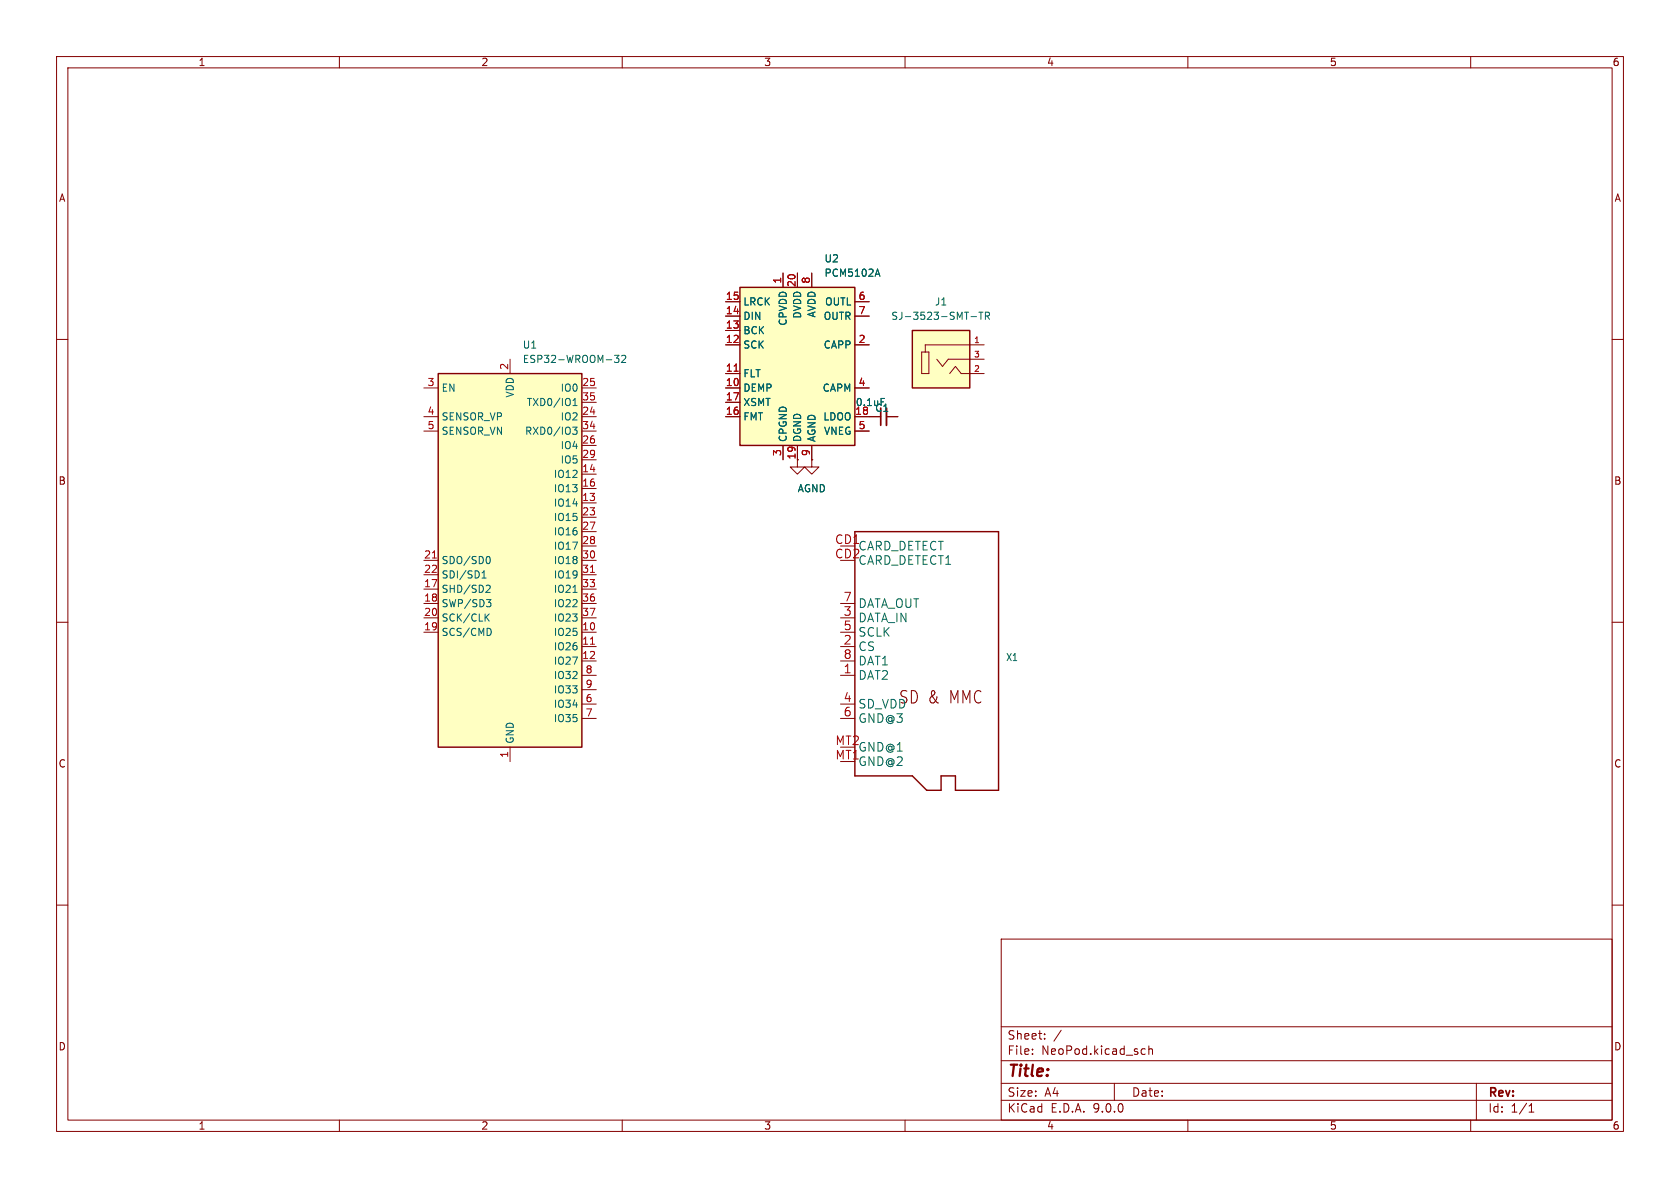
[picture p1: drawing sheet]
<svg xmlns="http://www.w3.org/2000/svg" width="297mm" height="210mm" viewBox="0 0 297 210" stroke-linecap="round" stroke-linejoin="round" font-family="sans-serif">
<g fill="none" stroke="#840000" stroke-width=".18">
<path d="M10 10h277v190h-277zM12 12h273v186h-273zM60 10v2M110 10v2M160 10v2M210 10v2M260 10v2M10 60h2M153.7 73.7h2M156.7 73.7h2M285 60h2M141 81.3v1.3h1.2l-1.2 1.2-1.3-1.2h1.3"/>
<path d="M143.5 81.3v1.3h1.3l-1.3 1.2-1.3-1.2h1.3M143.5 81.3h.1M10 110h2M148.6 106.7h2.5M148.6 109.2h2.5M148.6 111.8h2.5M148.6 114.3h2.5M148.6 116.8h2.5M148.6 119.4h2.5M285 110h2M148.6 124.5h2.5M148.6 127h2.5"/>
<path d="M10 160h2M177 166h108v32h-108zM285 160h2M60 198v2M110 198v2M160 198v2M177 194.5h108M177 191.5h108M177 187.5h108M177 181.5h108M182.5 186.3v.1M182.5 185.5v.1"/>
<path d="M184.7 183.6v.1M184.7 182.8v.1M187.6 182.1l-1.3 2M197 191.5v3M202 185.4l.5 .1M202.5 186.3l-.5 .1M203.1 185.5l.2-.1 .4 .1v.9M203.1 184.9v1.5M210 198v2M260 198v2M261 191.5v6.5M270.3 196.6h.9"/>
<path d="M270.3 195.5l.4-.4v1.5"/>
</g>
<path d="M155.7 72.1v3.1" fill="none" stroke="#840000" stroke-width=".3"/>
<path d="M156.7 72.1v3.1" fill="none" stroke="#840000" stroke-width=".33"/>
<path d="M155.8 70.4h.6" fill="none" stroke="#006464" stroke-width=".18"/>
<path d="M151.1 94h25.4v45.7h-7.6v-2.5h-2.5v2.5h-2.6l-2.5-2.5h-10.2z" fill="none" stroke="#840000" stroke-width=".25"/>
<path d="M130.8 50.8h20.3v27.9h-20.3z" fill="#ffffc2"/>
<path d="M130.8 50.8h20.3v27.9h-20.3z" fill="none" stroke="#840000" stroke-width=".25"/>
<g fill="none" stroke="#840000" stroke-width=".18">
<path d="M128.3 53.3h2.5M128.3 55.9h2.5M128.3 58.4h2.5M138.4 48.3v2.5M141 48.3v2.5M143.5 48.3v2.5M151.1 53.3h2.6M151.1 55.9h2.6M128.3 61h2.5M128.3 66h2.5M128.3 68.6h2.5M128.3 71.1h2.5"/>
<path d="M128.3 73.7h2.5M138.4 78.7v2.6M141 78.7v2.6M143.5 78.7v2.6M151.1 61h2.6M151.1 68.6h2.6M151.1 73.7h2.6M151.1 76.2h2.6"/>
</g>
<path d="M129.8 65.6h.7" fill="none" stroke="#a90000" stroke-width=".18"/>
<path d="M154.8 48.5h.6M155.1 47.6l.5 1.2" fill="none" stroke="#006464" stroke-width=".18"/>
<path d="M161.3 58.4h10.1v10.2h-10.1z" fill="#ffffc2"/>
<path d="M161.3 58.4h10.1v10.2h-10.1z" fill="none" stroke="#840000" stroke-width=".25"/>
<path d="M162.9 62.2h1.3v3.8h-1.3zM165.6 63.5l1 1.3 1-1.3h6.4M167.9 66l1-1.2 1 1.2h4.1M174 61h-10.4v1.2" fill="none" stroke="#840000" stroke-width=".18"/>
<path d="M171.7 56h.9M173.1 55.2h.7M173.4 55.2v1.3M174.2 55.9l.6-.1 .1-.2v-.3l-.7-.1v1.3M174.5 55.9l.4 .6" fill="none" stroke="#006464" stroke-width=".18"/>
<path d="M77.5 66h25.4v66.1h-25.4z" fill="#ffffc2"/>
<path d="M77.5 66h25.4v66.1h-25.4z" fill="none" stroke="#840000" stroke-width=".25"/>
<g fill="none" stroke="#840000" stroke-width=".18">
<path d="M128.3 53.3h2.5M128.3 55.9h2.5M128.3 58.4h2.5M138.4 48.3v2.5M141 48.3v2.5M143.5 48.3v2.5M151.1 53.3h2.6M151.1 55.9h2.6M74.9 68.6h2.6M74.9 73.7h2.6M74.9 76.2h2.6M90.2 63.5v2.5"/>
<path d="M102.9 68.6h2.5M102.9 73.7h2.5M102.9 76.2h2.5M102.9 71.1h2.5M102.9 78.7h2.5M128.3 68.6h2.5M128.3 73.7h2.5M128.3 71.1h2.5M128.3 61h2.5M128.3 66h2.5M138.4 78.7v2.6M141 78.7v2.6"/>
<path d="M143.5 78.7v2.6M151.1 68.6h2.6M151.1 73.7h4.6M151.1 76.2h2.6M151.1 61h2.6M156.7 73.7h2M74.9 99.1h2.6M102.9 99.1h2.5M102.9 81.3h2.5M102.9 83.8h2.5M102.9 86.4h2.5M102.9 88.9h2.5"/>
<path d="M102.9 91.4h2.5M102.9 94h2.5M102.9 96.5h2.5M143.5 81.3h.1M74.9 101.6h2.6M74.9 104.1h2.6M74.9 106.7h2.6M74.9 109.2h2.6M74.9 111.8h2.6M102.9 101.6h2.5M102.9 104.1h2.5M102.9 106.7h2.5"/>
<path d="M102.9 109.2h2.5M102.9 111.8h2.5M102.9 114.3h2.5M102.9 116.8h2.5M102.9 119.4h2.5M90.2 132.1v2.5M102.9 121.9h2.5M102.9 124.5h2.5M102.9 127h2.5"/>
</g>
<g fill="none" stroke="#006464" stroke-width=".18">
<path d="M154.8 48.5h.6M155.1 47.6l.5 1.2M101.2 75.5h.8l-.4 .5 .4 .1v.6l-.2 .1-.5-.1M101.3 71.7h.7M101.3 70.8l.4-.4v1.3M108.6 62.8h.8l-.4 .5 .4 .1v.6l-.2 .1-.6-.1M109.9 62.9l.5-.1 .2 .4-.8 .9h.8M155.8 70.4h.6M86.2 98.4a.68 .68 0 0 1 .5 .6 .68 .68 0 0 1-.5 .6M85.2 102.2h.7M85.2 101.3l.4-.4v1.3M85.9 109.1l.6 .7"/>
<path d="M86 106h.8l-.4 .5 .3 .1 .1 .4-.3 .3h-.3M86.1 103.4l.4 .1 .2 .3-.8 .9h.8M86.5 108.5l-.7 .8M86.6 111.1l.2 .5-.2 .7M101.3 104.7h.7"/>
</g>
<path d="M129.8 65.6h.7M76.4 98.6h.8M104.4 101.2h.7M104.4 113.9h.7" fill="none" stroke="#a90000" stroke-width=".18"/>
<text font-size="3" fill="#840000" x="158.9" y="124.6">SD &amp; MMC</text>
<text font-size="2.8" fill="#840000" x="178" y="190.9">Title:</text>
<g font-size="2.1" fill="#a90000">
<text x="147.5" y="96.3">CD1</text>
<text x="147.5" y="98.8">CD2</text>
<text x="149.1" y="106.4">7</text>
<text x="149.1" y="109">3</text>
<text x="149.1" y="111.5">5</text>
<text x="149.1" y="114">2</text>
<text x="149.1" y="116.6">8</text>
<text x="149.1" y="119.1">1</text>
<text x="149.1" y="124.2">4</text>
<text x="147.6" y="131.8">MT2</text>
<text x="149.1" y="126.7">6</text>
<text x="147.6" y="134.4">MT1</text>
</g>
<g font-size="2.1" fill="#006464">
<text x="151.6" y="97.5">CARD_DETECT</text>
<text x="151.6" y="100.1">CARD_DETECT1</text>
<text x="151.6" y="107.7">DATA_OUT</text>
<text x="151.6" y="110.2">DATA_IN</text>
<text x="151.6" y="112.8">SCLK</text>
<text x="151.6" y="115.3">CS</text>
<text x="151.6" y="117.8">DAT1</text>
<text x="151.6" y="120.4">DAT2</text>
<text x="151.6" y="125.5">SD_VDD</text>
<text x="151.6" y="128">GND@3</text>
<text x="151.6" y="133.1">GND@1</text>
<text x="151.6" y="135.6">GND@2</text>
</g>
<g font-size="2.1" fill="#840000">
<text x="178" y="184">Sheet:</text>
<text x="178" y="186.7">File:</text>
<text x="184.1" y="186.7">NeoPod.kicad_sch</text>
<text x="178" y="196.9">KiCad</text>
<text x="178" y="194.1">Size:</text>
<text x="184.7" y="194.1">A4</text>
<text x="185.7" y="196.9">E.D.A.</text>
<text x="193.3" y="196.9">9.0.0</text>
<text x="200" y="194.1">Date:</text>
<text x="263" y="194.3">Rev:</text>
<text x="263" y="196.9">Id:</text>
<text x="267.1" y="196.9">1/1</text>
</g>
<g font-size="1.8" fill="#840000">
<text x="35" y="11.9">1</text>
<text x="85" y="11.9">2</text>
<text x="135" y="11.9">3</text>
<text x="185" y="11.9">4</text>
<text x="235" y="11.9">5</text>
<text x="285" y="11.9">6</text>
<text x="10.3" y="35.9">A</text>
<text x="285.3" y="35.9">A</text>
<text x="10.3" y="85.9">B</text>
<text x="285.3" y="85.9">B</text>
<text x="10.3" y="135.9">C</text>
<text x="285.3" y="135.9">C</text>
<text x="10.3" y="185.9">D</text>
<text x="285.3" y="185.9">D</text>
<text x="35" y="199.9">1</text>
<text x="85" y="199.9">2</text>
<text x="135" y="199.9">3</text>
<text x="185" y="199.9">4</text>
<text x="235" y="199.9">5</text>
<text x="285" y="199.9">6</text>
</g>
<g font-size="1.8" fill="#006464">
<text x="145.7" y="46.6">U2</text>
<text x="145.7" y="49.1">PCM5102A</text>
<text x="131.3" y="54.2">LRCK</text>
<text x="131.3" y="56.7">DIN</text>
<text x="131.3" y="59.3">BCK</text>
<text x="139.3" y="57.7" transform="rotate(-90 139.3 57.7)">CPVDD</text>
<text x="141.8" y="56.4" transform="rotate(-90 141.8 56.4)">DVDD</text>
<text x="144.4" y="56.2" transform="rotate(-90 144.4 56.2)">AVDD</text>
<text x="145.5" y="56.7">OUTR</text>
<text x="145.8" y="54.2">OUTL</text>
<text x="157.5" y="56.7">SJ-3523-SMT-TR</text>
<text x="165.2" y="54.2">J1</text>
<text x="92.3" y="64.4">ESP32-WROOM-32</text>
<text x="92.3" y="61.8">U1</text>
<text x="131.3" y="61.8">SCK</text>
<text x="145.5" y="61.8">CAPP</text>
<text x="78" y="69.4">EN</text>
<text x="91" y="70.4" transform="rotate(-90 91 70.4)">VDD</text>
<text x="93" y="72">TXD0/IO1</text>
<text x="99" y="69.4">IO0</text>
<text x="131.3" y="66.9">FLT</text>
<text x="131.3" y="69.4">DEMP</text>
<text x="131.3" y="72">XSMT</text>
<text x="145.3" y="69.4">CAPM</text>
<text x="151.2" y="72">0.1uF</text>
<text x="78" y="74.5">SENSOR_VP</text>
<text x="78" y="77.1">SENSOR_VN</text>
<text x="92.7" y="77.1">RXD0/IO3</text>
<text x="99" y="74.5">IO2</text>
<text x="131.3" y="74.5">FMT</text>
<text x="145.5" y="74.5">LDOO</text>
<text x="145.6" y="77.1">VNEG</text>
<text x="154.6" y="73">C1</text>
<text x="99" y="79.6">IO4</text>
<text x="99" y="82.1">IO5</text>
<text x="139.3" y="78.2" transform="rotate(-90 139.3 78.2)">CPGND</text>
<text x="141.8" y="78.2" transform="rotate(-90 141.8 78.2)">DGND</text>
<text x="144.4" y="78.2" transform="rotate(-90 144.4 78.2)">AGND</text>
<text x="97.8" y="84.7">IO12</text>
<text x="97.8" y="87.2">IO13</text>
<text x="97.8" y="89.8">IO14</text>
<text x="140.9" y="87.2">AGND</text>
<text x="97.8" y="92.3">IO15</text>
<text x="97.8" y="94.8">IO16</text>
<text x="78" y="99.9">SDO/SD0</text>
<text x="97.8" y="97.4">IO17</text>
<text x="97.8" y="99.9">IO18</text>
<text x="78" y="102.5">SDI/SD1</text>
<text x="78" y="105">SHD/SD2</text>
<text x="78" y="107.5">SWP/SD3</text>
<text x="97.8" y="102.5">IO19</text>
<text x="97.8" y="105">IO21</text>
<text x="97.8" y="107.5">IO22</text>
<text x="78" y="110.1">SCK/CLK</text>
<text x="78" y="112.6">SCS/CMD</text>
<text x="97.8" y="110.1">IO23</text>
<text x="97.8" y="112.6">IO25</text>
<text x="97.8" y="115.2">IO26</text>
<text x="97.8" y="117.7">IO27</text>
<text x="177.8" y="117.1">X1</text>
<text x="97.8" y="120.2">IO32</text>
<text x="97.8" y="122.8">IO33</text>
<text x="97.8" y="125.3">IO34</text>
<text x="91" y="131.6" transform="rotate(-90 91 131.6)">GND</text>
<text x="97.8" y="127.9">IO35</text>
</g>
<g font-size="1.8" fill="#a90000">
<text x="128.2" y="53.1">15</text>
<text x="138.2" y="50.2" transform="rotate(-90 138.2 50.2)">1</text>
<text x="140.7" y="50.8" transform="rotate(-90 140.7 50.8)">20</text>
<text x="143.3" y="50.2" transform="rotate(-90 143.3 50.2)">8</text>
<text x="151.7" y="53.1">6</text>
<text x="128.2" y="55.6">14</text>
<text x="128.2" y="58.2">13</text>
<text x="151.7" y="55.6">7</text>
<text x="89.9" y="65.5" transform="rotate(-90 89.9 65.5)">2</text>
<text x="128.2" y="60.7">12</text>
<text x="128.2" y="65.8">11</text>
<text x="151.7" y="60.7">2</text>
<text x="75.5" y="68.3">3</text>
<text x="102.8" y="68.3">25</text>
<text x="102.8" y="70.9">35</text>
<text x="128.2" y="68.3">10</text>
<text x="128.2" y="70.9">17</text>
<text x="151.7" y="68.3">4</text>
<text x="75.5" y="73.4">4</text>
<text x="75.5" y="75.9">5</text>
<text x="102.8" y="73.4">24</text>
<text x="102.8" y="75.9">34</text>
<text x="128.2" y="73.4">16</text>
<text x="151.1" y="73.4">18</text>
<text x="151.7" y="75.9">5</text>
<text x="102.8" y="78.5">26</text>
<text x="102.8" y="81">29</text>
<text x="102.8" y="83.6">14</text>
<text x="138.2" y="80.7" transform="rotate(-90 138.2 80.7)">3</text>
<text x="140.7" y="81.3" transform="rotate(-90 140.7 81.3)">19</text>
<text x="143.3" y="80.7" transform="rotate(-90 143.3 80.7)">9</text>
<text x="102.8" y="86.1">16</text>
<text x="102.8" y="88.6">13</text>
<text x="102.8" y="91.2">23</text>
<text x="102.8" y="93.7">27</text>
<text x="74.9" y="98.8">21</text>
<text x="74.9" y="101.3">22</text>
<text x="102.8" y="96.3">28</text>
<text x="102.8" y="98.8">30</text>
<text x="102.8" y="101.3">31</text>
<text x="74.9" y="103.9">17</text>
<text x="74.9" y="106.4">18</text>
<text x="102.8" y="103.9">33</text>
<text x="102.8" y="106.4">36</text>
<text x="74.9" y="109">20</text>
<text x="74.9" y="111.5">19</text>
<text x="102.8" y="109">37</text>
<text x="102.8" y="111.5">10</text>
<text x="102.8" y="114">11</text>
<text x="102.8" y="116.6">12</text>
<text x="103.4" y="119.1">8</text>
<text x="103.4" y="121.7">9</text>
<text x="103.4" y="124.2">6</text>
<text x="103.4" y="126.7">7</text>
<text x="89.9" y="134.1" transform="rotate(-90 89.9 134.1)">1</text>
</g>
<g font-size="1.4" fill="#a90000">
<text x="172.1" y="60.7">1</text>
<text x="172.1" y="63.2">3</text>
<text x="172.1" y="65.8">2</text>
</g>
</svg>
